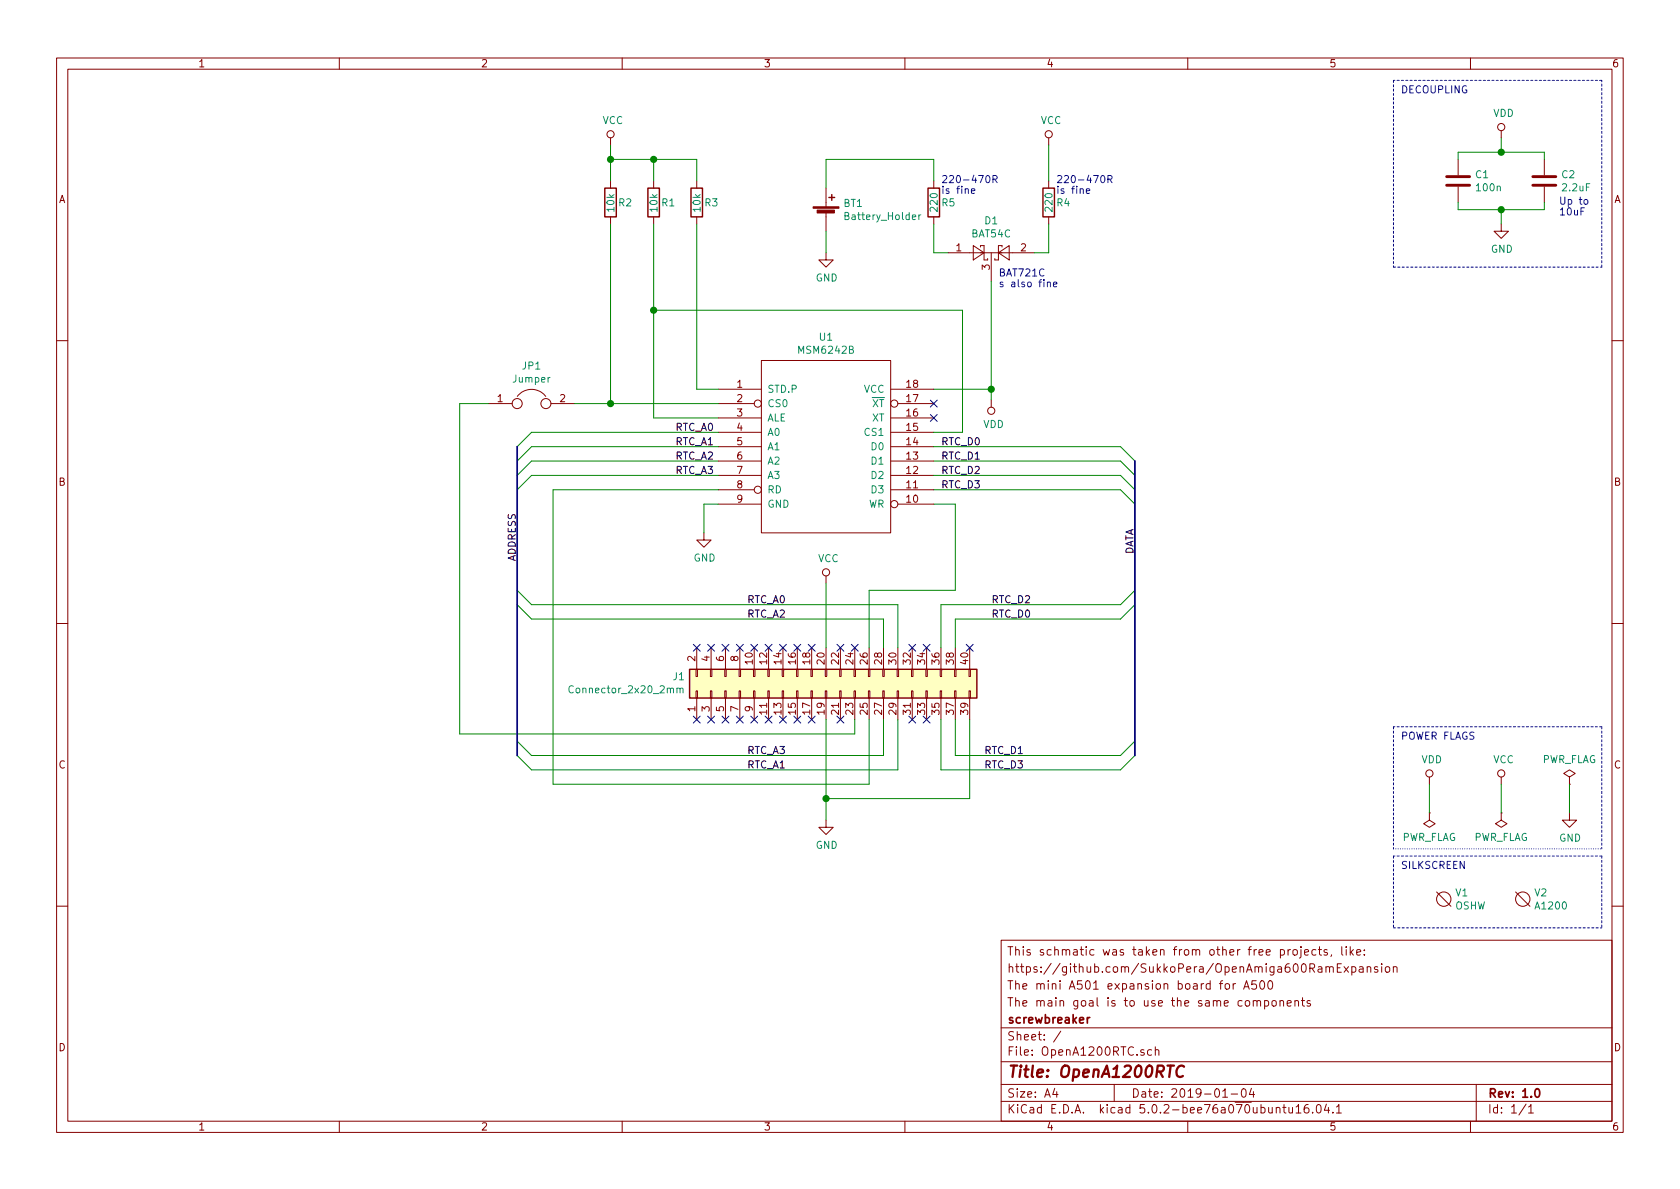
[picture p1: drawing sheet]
EESchema Schematic File Version 4
LIBS:OpenA1200RTC-cache
EELAYER 26 0
EELAYER END
$Descr A4 11693 8268
encoding utf-8
Sheet 1 1
Title "OpenA1200RTC"
Date "2019-01-04"
Rev "1.0"
Comp "screwbreaker"
Comment1 "The main goal is to use the same components"
Comment2 "The mini A501 expansion board for A500"
Comment3 "https://github.com/SukkoPera/OpenAmiga600RamExpansion"
Comment4 "This schmatic was taken from other free projects, like:"
$EndDescr
$Comp
L Connector_Generic:Conn_02x20_Odd_Even J1
U 1 1
P 5750 4800
F 0 "J1" V 5846 5779 50  0000 L CNN
F 1 "Connector_2x20_2mm" V 5755 5779 50  0000 L CNN
F 2 "Pin_Headers:Pin_Header_Straight_2x20_Pitch2.00mm" H 5750 4800 50  0001 C CNN
F 3 "~" H 5750 4800 50  0001 C CNN
	1    5750 4800
	0    -1   -1   0   
$EndComp
$Comp
L MSM6242B:MSM6242B U1
U 1 1
P 5750 3100
F 0 "U1" H 5750 3865 50  0000 C CNN
F 1 "MSM6242B" H 5750 3774 50  0000 C CNN
F 2 "Housings_DIP:DIP-18_W7.62mm_Socket" H 5750 3100 50  0001 C CNN
F 3 "DOCUMENTATION" H 5750 3100 50  0001 C CNN
	1    5750 3100
	1    0    0    -1  
$EndComp
$Comp
L Diode:BAT54C D1
U 1 1
P 6900 1750
F 0 "D1" H 6900 1975 50  0000 C CNN
F 1 "BAT54C" H 6900 1884 50  0000 C CNN
F 2 "TO_SOT_Packages_SMD:SOT-23_Handsoldering" H 6975 1875 50  0001 L CNN
F 3 "http://www.diodes.com/_files/datasheets/ds11005.pdf" H 6820 1750 50  0001 C CNN
	1    6900 1750
	1    0    0    -1  
$EndComp
Wire Wire Line
	6500 2700 6900 2700
$Comp
L Device:R R5
U 1 1
P 6500 1400
F 0 "R5" H 6550 1400 50  0000 L CNN
F 1 "220" V 6500 1325 50  0000 L CNN
F 2 "Resistors_SMD:R_0805_HandSoldering" V 6430 1400 50  0001 C CNN
F 3 "~" H 6500 1400 50  0001 C CNN
	1    6500 1400
	1    0    0    -1  
$EndComp
Wire Wire Line
	6500 1250 6500 1100
Wire Wire Line
	6500 1100 5750 1100
Wire Wire Line
	6500 1550 6500 1750
$Comp
L Device:R R4
U 1 1
P 7300 1400
F 0 "R4" H 7350 1400 50  0000 L CNN
F 1 "220" V 7300 1325 50  0000 L CNN
F 2 "Resistors_SMD:R_0805_HandSoldering" V 7230 1400 50  0001 C CNN
F 3 "~" H 7300 1400 50  0001 C CNN
	1    7300 1400
	1    0    0    -1  
$EndComp
Wire Wire Line
	7300 1550 7300 1750
$Comp
L power:VCC #PWR0101
U 1 1
P 7300 1000
F 0 "#PWR0101" H 7300 850 50  0001 C CNN
F 1 "VCC" H 7317 1173 50  0000 C CNN
F 2 "" H 7300 1000 50  0001 C CNN
F 3 "" H 7300 1000 50  0001 C CNN
	1    7300 1000
	1    0    0    -1  
$EndComp
Wire Wire Line
	7300 1250 7300 1000
$Comp
L Device:Battery_Cell BT1
U 1 1
P 5750 1500
F 0 "BT1" H 5868 1596 50  0000 L CNN
F 1 "Battery_Holder" H 5868 1505 50  0000 L CNN
F 2 "library:Battery_Holder_Coin_2032_BS-7" V 5750 1560 50  0001 C CNN
F 3 "~" V 5750 1560 50  0001 C CNN
	1    5750 1500
	1    0    0    -1  
$EndComp
$Comp
L power:GND #PWR0102
U 1 1
P 5750 1750
F 0 "#PWR0102" H 5750 1500 50  0001 C CNN
F 1 "GND" H 5755 1577 50  0000 C CNN
F 2 "" H 5750 1750 50  0001 C CNN
F 3 "" H 5750 1750 50  0001 C CNN
	1    5750 1750
	1    0    0    -1  
$EndComp
Wire Wire Line
	5750 1750 5750 1600
Wire Wire Line
	6900 1950 6900 2700
NoConn ~ 6500 2800
NoConn ~ 6500 2900
$Comp
L Device:R R2
U 1 1
P 4250 1400
F 0 "R2" H 4300 1400 50  0000 L CNN
F 1 "10k" V 4250 1325 50  0000 L CNN
F 2 "Resistors_SMD:R_0805_HandSoldering" V 4180 1400 50  0001 C CNN
F 3 "~" H 4250 1400 50  0001 C CNN
	1    4250 1400
	1    0    0    -1  
$EndComp
$Comp
L Device:R R1
U 1 1
P 4550 1400
F 0 "R1" H 4600 1400 50  0000 L CNN
F 1 "10k" V 4550 1325 50  0000 L CNN
F 2 "Resistors_SMD:R_0805_HandSoldering" V 4480 1400 50  0001 C CNN
F 3 "~" H 4550 1400 50  0001 C CNN
	1    4550 1400
	1    0    0    -1  
$EndComp
$Comp
L Device:R R3
U 1 1
P 4850 1400
F 0 "R3" H 4900 1400 50  0000 L CNN
F 1 "10k" V 4850 1325 50  0000 L CNN
F 2 "Resistors_SMD:R_0805_HandSoldering" V 4780 1400 50  0001 C CNN
F 3 "~" H 4850 1400 50  0001 C CNN
	1    4850 1400
	1    0    0    -1  
$EndComp
Wire Wire Line
	4250 1250 4250 1100
Wire Wire Line
	4250 1100 4550 1100
Wire Wire Line
	4850 1100 4850 1250
Wire Wire Line
	4550 1100 4550 1250
Connection ~ 4550 1100
Wire Wire Line
	4550 1100 4850 1100
$Comp
L power:VCC #PWR0103
U 1 1
P 4250 1000
F 0 "#PWR0103" H 4250 850 50  0001 C CNN
F 1 "VCC" H 4267 1173 50  0000 C CNN
F 2 "" H 4250 1000 50  0001 C CNN
F 3 "" H 4250 1000 50  0001 C CNN
	1    4250 1000
	1    0    0    -1  
$EndComp
Wire Wire Line
	4250 1100 4250 1000
Connection ~ 4250 1100
$Comp
L Device:Jumper JP1
U 1 1
P 3700 2800
F 0 "JP1" H 3700 3064 50  0000 C CNN
F 1 "Jumper" H 3700 2973 50  0000 C CNN
F 2 "Pin_Headers:Pin_Header_Straight_1x02_Pitch2.54mm" H 3700 2800 50  0001 C CNN
F 3 "~" H 3700 2800 50  0001 C CNN
	1    3700 2800
	1    0    0    -1  
$EndComp
Wire Wire Line
	4250 1550 4250 2800
Wire Wire Line
	4250 2800 5000 2800
Wire Wire Line
	5000 2900 4550 2900
Wire Wire Line
	4250 2800 4000 2800
Connection ~ 4250 2800
Wire Wire Line
	5950 5000 5950 5100
Wire Wire Line
	3200 5100 3200 2800
Wire Wire Line
	3200 2800 3400 2800
Entry Wire Line
	3600 3100 3700 3000
Entry Wire Line
	3600 3200 3700 3100
Entry Wire Line
	3600 3300 3700 3200
Entry Wire Line
	3600 3400 3700 3300
Wire Wire Line
	5000 3000 3700 3000
Wire Wire Line
	5000 3100 3700 3100
Wire Wire Line
	5000 3200 3700 3200
Wire Wire Line
	5000 3300 3700 3300
Entry Wire Line
	3600 5150 3700 5250
Entry Wire Line
	3600 5250 3700 5350
Entry Wire Line
	3600 4100 3700 4200
Entry Wire Line
	3600 4200 3700 4300
Wire Wire Line
	3700 4200 6250 4200
Wire Wire Line
	3700 5250 6150 5250
Wire Wire Line
	6150 5000 6150 5250
Wire Wire Line
	6250 5000 6250 5350
Wire Wire Line
	5950 5100 3200 5100
Wire Wire Line
	6150 4300 6150 4500
Wire Wire Line
	6250 4200 6250 4500
Entry Wire Line
	7900 3200 7800 3100
Entry Wire Line
	7900 3300 7800 3200
Entry Wire Line
	7900 3400 7800 3300
Entry Wire Line
	7900 3500 7800 3400
Wire Wire Line
	6500 3100 7800 3100
Wire Wire Line
	6500 3200 7800 3200
Wire Wire Line
	6500 3300 7800 3300
Wire Wire Line
	6500 3400 7800 3400
Entry Wire Line
	7900 5150 7800 5250
Entry Wire Line
	7900 5250 7800 5350
Entry Wire Line
	7900 4100 7800 4200
Entry Wire Line
	7900 4200 7800 4300
Wire Wire Line
	3700 4300 6150 4300
Wire Wire Line
	3700 5350 6250 5350
Wire Wire Line
	6050 5000 6050 5450
Wire Wire Line
	6050 5450 3850 5450
Wire Wire Line
	3850 5450 3850 3400
Wire Wire Line
	3850 3400 5000 3400
Wire Wire Line
	6050 4500 6050 4100
Wire Wire Line
	6050 4100 6650 4100
Wire Wire Line
	6650 4100 6650 3500
Wire Wire Line
	6650 3500 6500 3500
$Comp
L power:GND #PWR0104
U 1 1
P 4900 3700
F 0 "#PWR0104" H 4900 3450 50  0001 C CNN
F 1 "GND" H 4905 3527 50  0000 C CNN
F 2 "" H 4900 3700 50  0001 C CNN
F 3 "" H 4900 3700 50  0001 C CNN
	1    4900 3700
	1    0    0    -1  
$EndComp
Wire Wire Line
	4900 3500 4900 3700
Wire Wire Line
	5000 3500 4900 3500
Wire Wire Line
	5750 5000 5750 5550
Wire Wire Line
	5750 5550 6750 5550
Wire Wire Line
	6750 5550 6750 5000
$Comp
L power:GND #PWR0105
U 1 1
P 5750 5700
F 0 "#PWR0105" H 5750 5450 50  0001 C CNN
F 1 "GND" H 5755 5527 50  0000 C CNN
F 2 "" H 5750 5700 50  0001 C CNN
F 3 "" H 5750 5700 50  0001 C CNN
	1    5750 5700
	1    0    0    -1  
$EndComp
Wire Wire Line
	5750 5550 5750 5700
$Comp
L power:VCC #PWR0106
U 1 1
P 5750 4050
F 0 "#PWR0106" H 5750 3900 50  0001 C CNN
F 1 "VCC" H 5767 4223 50  0000 C CNN
F 2 "" H 5750 4050 50  0001 C CNN
F 3 "" H 5750 4050 50  0001 C CNN
	1    5750 4050
	1    0    0    -1  
$EndComp
Wire Wire Line
	5750 4050 5750 4500
NoConn ~ 4850 4500
NoConn ~ 4950 4500
NoConn ~ 5050 4500
NoConn ~ 5150 4500
NoConn ~ 5250 4500
NoConn ~ 5350 4500
NoConn ~ 5450 4500
NoConn ~ 5550 4500
NoConn ~ 5650 4500
NoConn ~ 5850 4500
NoConn ~ 5850 5000
NoConn ~ 5650 5000
NoConn ~ 5550 5000
NoConn ~ 5450 5000
NoConn ~ 5350 5000
NoConn ~ 5250 5000
NoConn ~ 5150 5000
NoConn ~ 5050 5000
NoConn ~ 4950 5000
NoConn ~ 4850 5000
NoConn ~ 6750 4500
Connection ~ 5750 5550
Text Label 4700 3000 0    50   ~ 0
RTC_A0
Text Label 4700 3100 0    50   ~ 0
RTC_A1
Text Label 4700 3200 0    50   ~ 0
RTC_A2
Text Label 4700 3300 0    50   ~ 0
RTC_A3
Text Label 5200 4300 0    50   ~ 0
RTC_A2
Text Label 5200 5250 0    50   ~ 0
RTC_A3
Text Label 5200 5350 0    50   ~ 0
RTC_A1
Text Label 5200 4200 0    50   ~ 0
RTC_A0
Text Label 6550 3100 0    50   ~ 0
RTC_D0
Text Label 6550 3200 0    50   ~ 0
RTC_D1
Text Label 6550 3300 0    50   ~ 0
RTC_D2
Text Label 6550 3400 0    50   ~ 0
RTC_D3
Text Label 6850 5250 0    50   ~ 0
RTC_D1
Text Label 6850 5350 0    50   ~ 0
RTC_D3
Wire Wire Line
	7800 4200 6550 4200
Text Label 6900 4200 0    50   ~ 0
RTC_D2
Text Label 6900 4300 0    50   ~ 0
RTC_D0
Wire Wire Line
	5750 1100 5750 1300
Wire Wire Line
	7300 1750 7200 1750
Wire Wire Line
	6600 1750 6500 1750
$Comp
L power:PWR_FLAG #FLG0101
U 1 1
P 9950 5650
F 0 "#FLG0101" H 9950 5725 50  0001 C CNN
F 1 "PWR_FLAG" H 9950 5823 50  0000 C CNN
F 2 "" H 9950 5650 50  0001 C CNN
F 3 "~" H 9950 5650 50  0001 C CNN
	1    9950 5650
	1    0    0    1   
$EndComp
$Comp
L power:PWR_FLAG #FLG0102
U 1 1
P 10450 5650
F 0 "#FLG0102" H 10450 5725 50  0001 C CNN
F 1 "PWR_FLAG" H 10450 5823 50  0000 C CNN
F 2 "" H 10450 5650 50  0001 C CNN
F 3 "~" H 10450 5650 50  0001 C CNN
	1    10450 5650
	1    0    0    1   
$EndComp
$Comp
L power:PWR_FLAG #FLG0103
U 1 1
P 10925 5450
F 0 "#FLG0103" H 10925 5525 50  0001 C CNN
F 1 "PWR_FLAG" H 10925 5624 50  0000 C CNN
F 2 "" H 10925 5450 50  0001 C CNN
F 3 "~" H 10925 5450 50  0001 C CNN
	1    10925 5450
	1    0    0    -1  
$EndComp
$Comp
L power:VCC #PWR0107
U 1 1
P 10450 5450
F 0 "#PWR0107" H 10450 5300 50  0001 C CNN
F 1 "VCC" H 10467 5623 50  0000 C CNN
F 2 "" H 10450 5450 50  0001 C CNN
F 3 "" H 10450 5450 50  0001 C CNN
	1    10450 5450
	1    0    0    -1  
$EndComp
$Comp
L power:VDD #PWR0108
U 1 1
P 9950 5450
F 0 "#PWR0108" H 9950 5300 50  0001 C CNN
F 1 "VDD" H 9967 5623 50  0000 C CNN
F 2 "" H 9950 5450 50  0001 C CNN
F 3 "" H 9950 5450 50  0001 C CNN
	1    9950 5450
	1    0    0    -1  
$EndComp
$Comp
L power:GND #PWR0109
U 1 1
P 10925 5650
F 0 "#PWR0109" H 10925 5400 50  0001 C CNN
F 1 "GND" H 10930 5477 50  0000 C CNN
F 2 "" H 10925 5650 50  0001 C CNN
F 3 "" H 10925 5650 50  0001 C CNN
	1    10925 5650
	1    0    0    -1  
$EndComp
Wire Wire Line
	10925 5450 10925 5650
Wire Wire Line
	10450 5450 10450 5650
Wire Wire Line
	9950 5450 9950 5650
$Comp
L power:VDD #PWR0110
U 1 1
P 6900 2775
F 0 "#PWR0110" H 6900 2625 50  0001 C CNN
F 1 "VDD" H 6917 2948 50  0000 C CNN
F 2 "" H 6900 2775 50  0001 C CNN
F 3 "" H 6900 2775 50  0001 C CNN
	1    6900 2775
	1    0    0    1   
$EndComp
Wire Notes Line style dotted
	9700 5900 11150 5900
Wire Notes Line
	11150 5050 9700 5050
$Comp
L Device:C C1
U 1 1
P 10150 1250
F 0 "C1" H 10265 1296 50  0000 L CNN
F 1 "100n" H 10265 1205 50  0000 L CNN
F 2 "Capacitors_SMD:C_0805_HandSoldering" H 10188 1100 50  0001 C CNN
F 3 "~" H 10150 1250 50  0001 C CNN
	1    10150 1250
	1    0    0    -1  
$EndComp
$Comp
L Device:C C2
U 1 1
P 10750 1250
F 0 "C2" H 10865 1296 50  0000 L CNN
F 1 "2.2uF" H 10865 1205 50  0000 L CNN
F 2 "Capacitors_SMD:C_1206_HandSoldering" H 10788 1100 50  0001 C CNN
F 3 "~" H 10750 1250 50  0001 C CNN
	1    10750 1250
	1    0    0    -1  
$EndComp
Wire Wire Line
	10750 1100 10750 1050
Wire Wire Line
	10750 1050 10450 1050
Wire Wire Line
	10150 1050 10150 1100
Wire Wire Line
	10450 950  10450 1050
Connection ~ 10450 1050
Wire Wire Line
	10450 1050 10150 1050
Wire Wire Line
	10150 1400 10150 1450
Wire Wire Line
	10150 1450 10450 1450
Wire Wire Line
	10750 1450 10750 1400
$Comp
L power:GND #PWR0112
U 1 1
P 10450 1550
F 0 "#PWR0112" H 10450 1300 50  0001 C CNN
F 1 "GND" H 10455 1377 50  0000 C CNN
F 2 "" H 10450 1550 50  0001 C CNN
F 3 "" H 10450 1550 50  0001 C CNN
	1    10450 1550
	1    0    0    -1  
$EndComp
Wire Wire Line
	10450 1550 10450 1450
Connection ~ 10450 1450
Wire Wire Line
	10450 1450 10750 1450
Wire Notes Line
	11150 550  9700 550 
Wire Notes Line
	9700 550  9700 1850
Wire Notes Line
	9700 1850 11150 1850
Wire Notes Line
	11150 1850 11150 550 
Text Notes 9750 650  0    50   ~ 0
DECOUPLING
Text Notes 9750 5150 0    50   ~ 0
POWER FLAGS
Wire Notes Line
	11150 5050 11150 5900
Wire Notes Line
	9700 5050 9700 5900
Text Notes 10850 1500 0    50   ~ 0
Up to\n10uF
Text Label 3600 3900 1    50   ~ 0
ADDRESS
Text Label 7900 3850 1    50   ~ 0
DATA
Wire Wire Line
	6650 4300 6650 4500
Wire Wire Line
	6650 4300 7800 4300
Wire Wire Line
	6550 4200 6550 4500
NoConn ~ 6350 4500
NoConn ~ 6450 4500
Wire Wire Line
	6650 5000 6650 5250
Wire Wire Line
	6650 5250 7800 5250
Wire Wire Line
	6550 5350 7800 5350
Wire Wire Line
	6550 5000 6550 5350
NoConn ~ 6350 5000
NoConn ~ 6450 5000
Wire Wire Line
	5000 2700 4850 2700
Wire Wire Line
	4850 2700 4850 1550
Wire Wire Line
	4550 2150 4550 1550
Wire Wire Line
	4550 2900 4550 2150
Connection ~ 4550 2150
Wire Wire Line
	6700 2150 4550 2150
Wire Wire Line
	6500 3000 6700 3000
Wire Wire Line
	6700 3000 6700 2150
NoConn ~ 5950 4500
Wire Notes Line
	11150 5950 9700 5950
Text Notes 9750 6050 0    50   ~ 0
SILKSCREEN
Wire Notes Line
	9700 6450 11150 6450
Wire Notes Line
	11150 5950 11150 6450
Wire Notes Line
	9700 5950 9700 6450
$Comp
L void:Void V1
U 1 1
P 10050 6250
F 0 "V1" H 10128 6296 50  0000 L CNN
F 1 "OSHW" H 10128 6205 50  0000 L CNN
F 2 "library:OSHW" H 10050 6250 50  0001 C CNN
F 3 "" H 10050 6250 50  0001 C CNN
	1    10050 6250
	1    0    0    -1  
$EndComp
$Comp
L void:Void V2
U 1 1
P 10600 6250
F 0 "V2" H 10678 6296 50  0000 L CNN
F 1 "A1200" H 10678 6205 50  0000 L CNN
F 2 "library:A1200" H 10600 6250 50  0001 C CNN
F 3 "" H 10600 6250 50  0001 C CNN
	1    10600 6250
	1    0    0    -1  
$EndComp
Connection ~ 6900 2700
Wire Wire Line
	6900 2775 6900 2700
Text Notes 6550 1350 0    50   ~ 0
220-470R\nis fine
Text Notes 7350 1350 0    50   ~ 0
220-470R\nis fine
Text Notes 6950 2000 0    50   ~ 0
BAT721C \ns also fine
$Comp
L power:VDD #PWR0111
U 1 1
P 10450 950
F 0 "#PWR0111" H 10450 800 50  0001 C CNN
F 1 "VDD" H 10467 1123 50  0000 C CNN
F 2 "" H 10450 950 50  0001 C CNN
F 3 "" H 10450 950 50  0001 C CNN
	1    10450 950 
	1    0    0    -1  
$EndComp
Wire Bus Line
	3600 3100 3600 5250
Wire Bus Line
	7900 3200 7900 5250
$EndSCHEMATC
